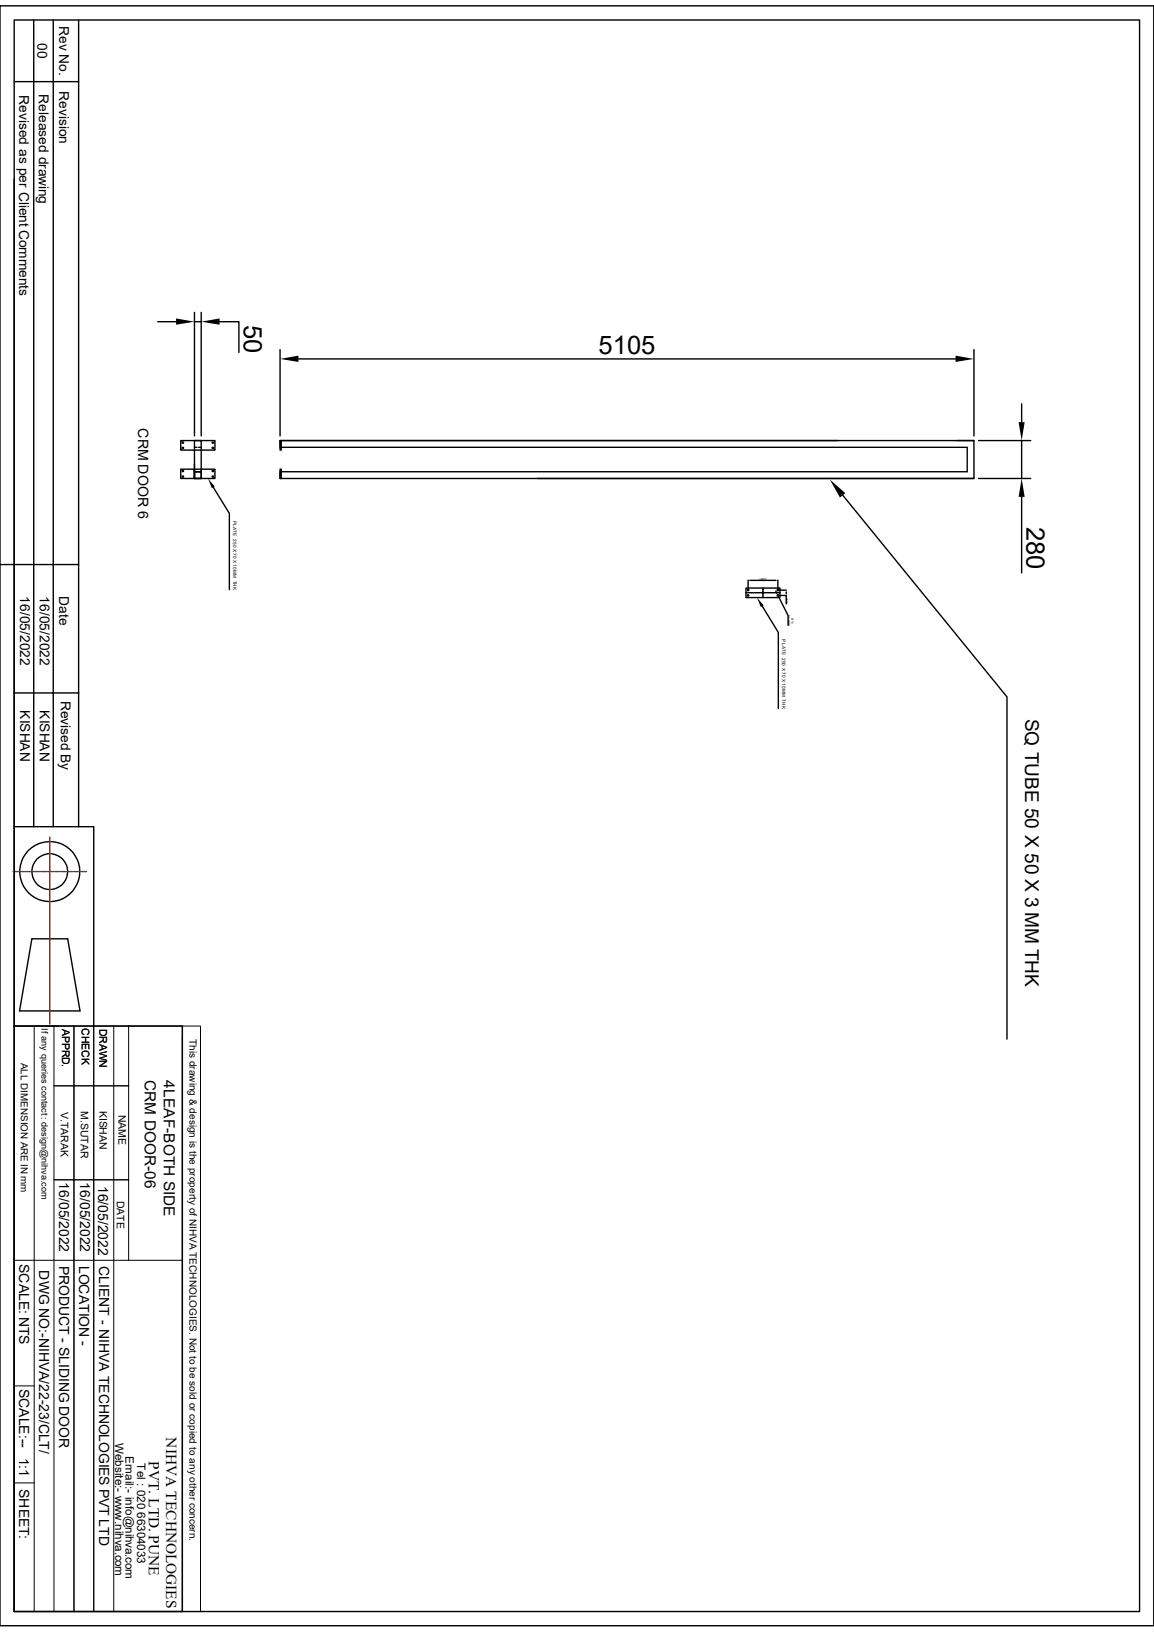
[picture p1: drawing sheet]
<svg xmlns="http://www.w3.org/2000/svg" width="210mm" height="297mm" viewBox="0 0 210 297" stroke-linecap="round" stroke-linejoin="round" font-family="sans-serif">
<g fill="none" stroke="#000" stroke-width=".25">
<path d="M0 1.1h210v294.8h-210zM2.6 3.6h204.8v289.7h-204.8zM2.6 14.9h11.7M6.1 3.6v146.9M9.7 3.6v146.9M14.3 3.6v146.9M2.6 32.6v117.9h14.5v36.2M28.7 58.5h3.3M35.4 56.9v22.4M35.4 58.5h1.2M36.6 56.9v22.4M40 58.5h3.5v5.6"/>
<path d="M51 63.6v15.7M54.3 65.3h119.6M177.2 63.6v15.7M185.9 73.5v3.3M32.9 80.2h6.2v1.7h-6.2zM32.9 85.4h6.2v1.7h-6.2zM33.1 80.5h.3v.1l-.1 .1zM33.1 81.4h.3v.2l-.1 .1zM33.1 85.6h.3v.2l-.1 .1zM33.1 86.7h.3v.1l-.1 .1zM35.4 81.4h.5M35.4 84.5v2.6v-1.7v1.7h1.2v-1.7"/>
<path d="M35.4 80.2h1.2v6.9h-1.2zM36.2 81.4h.4M36.6 85.9h-1.2M38.6 81.4h.3v.2l-.2 .1zM38.6 80.5h.3v.1l-.2 .1zM38.6 86.7h.3v.1l-.2 .1zM38.6 85.6h.3v.2l-.2 .1zM38.8 88.7l2.9 4.7v13.9M51 80.2h.2v1.7h-.2zM51 85.4h.2v1.7h-.2zM51.2 80.2h126v6.9h-126.2v-1.2M51.2 81.4h124.8v4.5h-124.8"/>
<path d="M97.8 87.1h79.4M152.5 80.2h-101.5v1.2M153.4 90.1l29.9 36.7v62.3M174.1 80.2h3.1M178.1 80.2h9.5M178.1 87.1h9.5M185.9 80.2v6.9M185.9 90.4v13.9M0 102.7h14.3M135.8 107h6.1v1.8h-6.1zM135.8 107.9h.2M136 107.3h.3v.1l-.2 .1z"/>
<path d="M136 108.3h.3v.1l-.2 .1zM136.1 107.9h.3M136.1 105.6v1.8M136.5 107.9h.3M136.5 105.6h4.7M136.9 107.9h.6M137.6 107.9h.3M138 107.9h.3M138.3 107.9h.7M138.7 110.3l2.9 4.8v13.8M138.9 107v.3M138.9 107.4v.3"/>
<path d="M138.9 107.7v.3M138.9 108.1v.7M139.1 107.9h.3M139.4 107.9h.3M139.8 107.9h.3M140.2 107.9h.6M140.9 107.9h.3M141.2 107.6l.2 .3M141.3 107.9h.3M141.4 108.3h.3v.1l-.1 .1zM141.4 107.3h.3v.1l-.1 .1zM141.5 108.2l.1 .3"/>
<path d="M141.6 105.6v1.8M141.6 107.4h1.5M141.6 108.4h1.5v1.5M141.7 107.9h.2M141.8 108.8l1.6 3.2v1.8M143.1 107.8v.2M2.6 126.1h11.7M2.6 150.5v36.2M5.8 170.9h6.5l2.3 13.1h-11zM2.6 186.7h30.6v106.6h-30.6zM2.6 194.8v98.5M9.8 197.6h13.6"/>
<path d="M9.8 214.7h13.6"/>
<circle cx="9.1" cy="158.6" r="5.5"/>
<circle cx="9.1" cy="158.6" r="3.3"/>
</g>
<g fill="#000">
<path d="M32 58l3.4 .5-3.4 .6zM36.6 58.5l3.4-.5v1.1zM51 65.3l3.3-.6v1.2zM173.9 64.7l3.3 .6-3.3 .6zM185.4 76.8h1.1l-.6 3.4zM37.8 87.1l1.3 1.4-.5 .4zM151 87.2l2.8 2.5-.9 .9zM185.9 87.1l.6 3.3h-1.1zM136.1 105.6h.4v.1zM137.8 108.8l1.2 1.4-.5 .3zM141.2 105.6h.4l-.4 .1zM141.3 107.9h.1l.1 .3z"/>
<path d="M141.6 108.5l.3 .3-.1 .1zM143.1 107.4v.4h-.1zM143 108h.1v.4z"/>
</g>
<path d="M2.6 186.7h30.6M6.2 186.7v106.6M9.8 186.7v106.6M13.5 186.7v106.6M17.1 186.7v106.6M20.7 186.7v106.6M23.4 186.7v42.7M33.2 186.7h3.3v106.6h-3.3zM33.2 188.6v104.7M2.6 229.4h30.6M2.6 252.2h3.6M2.6 269.9h3.6" fill="none" stroke="#000" stroke-width=".18"/>
<g fill="none" stroke="#f00" stroke-width=".25">
<path d="M2.4 158.6h.8M3.3 158.6h.2M3.6 158.6h.8M4.6 158.6h.1M4.9 158.6h.8M5.8 158.6h.2M6.1 158.6h.8M7.1 158.6h.1M7.4 158.6h.8M8.3 158.6h.2M8.7 158.6h.7M9.1 152.4v.4"/>
<path d="M9.1 153v.1M9.1 153.3v.8M9.1 154.2v.2M9.1 154.5v.8M9.1 155.5v.1M9.1 155.8v.7M9.1 156.7v.2M9.1 157.1v.7M9.1 158v.2M9.1 158.3v.8M9.1 159.3v.1M9.1 159.6v.8"/>
<path d="M9.6 158.6h.2M9.9 158.6h.8M10.9 158.6h.1M11.2 158.6h.8M12.1 158.6h.2M12.4 158.6h.8M13.4 158.6h.1M13.7 158.6h.8M14.6 158.6h.2M14.9 158.6h.8M9.1 160.5v.2M9.1 160.8v.8"/>
<path d="M9.1 161.8v.1M9.1 162.1v.8M9.1 163v.2M9.1 163.3v.8M9.1 164.3v.1M9.1 164.6v.8M9.1 165.5v.2M9.1 165.8v.8M9.1 166.8v.1M9.1 167.1v.8M9.1 168v.2M9.1 168.4v.7"/>
<path d="M9.1 169.3v.2M9.1 169.6v.8M9.1 170.6v.1M9.1 170.9v.8M9.1 171.8v.2M9.1 172.1v.8M9.1 173.1v.1M9.1 173.4v.8M9.1 174.3v.2M9.1 174.6v.8M9.1 175.6v.1M9.1 175.9v.8"/>
<path d="M9.1 176.8v.2M9.1 177.2v.7M9.1 178.1v.2M9.1 178.4v.8M9.1 179.4v.1M9.1 179.7v.8M9.1 180.6v.2M9.1 180.9v.8M9.1 181.9v.1M9.1 182.2v.8M9.1 183.1v.2M9.1 183.4v.8"/>
<path d="M9.1 184.4v.1M9.1 184.7v.8M9.1 185.6v.2M9.1 185.9v.5"/>
</g>
<g font-size="4.7">
<text x="44.4" y="59.2" transform="rotate(90 44.4 59.2)">50</text>
<text x="108.9" y="64.4">5105</text>
<text x="186.8" y="95.9" transform="rotate(90 186.8 95.9)">280</text>
</g>
<text font-size="3.5" x="186.6" y="130.8" transform="rotate(90 186.6 130.8)">SQ TUBE 50 X 50 X 3 MM THK</text>
<g font-size="2.8">
<text x="26.4" y="196.6" transform="rotate(90 26.4 196.6)">CRM DOOR-06</text>
<text x="29.8" y="196.6" transform="rotate(90 29.8 196.6)">4LEAF-BOTH SIDE</text>
<text x="30.3" y="261.6" transform="rotate(90 30.3 261.6)">NIHVA TECHNOLOGIES</text>
<text x="27.1" y="265.9" transform="rotate(90 27.1 265.9)">PVT. LTD. PUNE</text>
</g>
<text font-size="2.6" x="25.1" y="77.9" transform="rotate(90 25.1 77.9)">CRM DOOR 6</text>
<g font-size="2.5">
<text x="10.8" y="4.7" transform="rotate(90 10.8 4.7)">Rev No.</text>
<text x="6.8" y="7.8" transform="rotate(90 6.8 7.8)">00</text>
<text x="3.5" y="17.3" transform="rotate(90 3.5 17.3)">Revised as per Client Comments</text>
<text x="7.1" y="17.1" transform="rotate(90 7.1 17.1)">Released drawing</text>
<text x="10.8" y="16.6" transform="rotate(90 10.8 16.6)">Revision</text>
<text x="3.7" y="108.5" transform="rotate(90 3.7 108.5)">16/05/2022</text>
<text x="7.2" y="108.5" transform="rotate(90 7.2 108.5)">16/05/2022</text>
<text x="10.8" y="108.5" transform="rotate(90 10.8 108.5)">Date</text>
<text x="3.7" y="129.3" transform="rotate(90 3.7 129.3)">KISHAN</text>
<text x="7.2" y="129.3" transform="rotate(90 7.2 129.3)">KISHAN</text>
<text x="11" y="127.5" transform="rotate(90 11 127.5)">Revised By</text>
<text x="10.8" y="215.2" transform="rotate(90 10.8 215.2)">16/05/2022</text>
<text x="14.6" y="215.2" transform="rotate(90 14.6 215.2)">16/05/2022</text>
<text x="17.9" y="215.8" transform="rotate(90 17.9 215.8)">16/05/2022</text>
<text x="3.5" y="230" transform="rotate(90 3.5 230)">SCALE: NTS</text>
<text x="7.2" y="231.2" transform="rotate(90 7.2 231.2)">DWG NO:-NIHVA/22-23/CLT/</text>
<text x="10.8" y="230.3" transform="rotate(90 10.8 230.3)">PRODUCT - SLIDING DOOR</text>
<text x="14.4" y="230.3" transform="rotate(90 14.4 230.3)">LOCATION -</text>
<text x="18" y="230.4" transform="rotate(90 18 230.4)">CLIENT - NIHVA TECHNOLOGIES PVT LTD</text>
<text x="3.5" y="252.7" transform="rotate(90 3.5 252.7)">SCALE:--</text>
<text x="3.5" y="265.3" transform="rotate(90 3.5 265.3)">1:1</text>
<text x="3.5" y="271" transform="rotate(90 3.5 271)">SHEET:</text>
</g>
<g font-size="2.1">
<text x="21" y="262.6" transform="rotate(90 21 262.6)">Website:- www.nihva.com</text>
<text x="22.9" y="265" transform="rotate(90 22.9 265)">Email:- info@nihva.com</text>
<text x="25" y="266.3" transform="rotate(90 25 266.3)">Tel : 020 66304033</text>
</g>
<g font-size="1.9">
<text x="11.3" y="187.2" transform="rotate(90 11.3 187.2)">APPRD.</text>
<text x="14.9" y="187.1" transform="rotate(90 14.9 187.1)">CHECK</text>
<text x="18.1" y="187.2" transform="rotate(90 18.1 187.2)">DRAWN</text>
<text x="11.1" y="202.4" transform="rotate(90 11.1 202.4)">V.TARAK</text>
<text x="14.7" y="202.2" transform="rotate(90 14.7 202.2)">M.SUTAR</text>
<text x="18.1" y="202.1" transform="rotate(90 18.1 202.1)">KISHAN</text>
<text x="21.6" y="202.9" transform="rotate(90 21.6 202.9)">NAME</text>
<text x="21.3" y="218.5" transform="rotate(90 21.3 218.5)">DATE</text>
</g>
<g font-size="1.8">
<text x="34.5" y="189.1" transform="rotate(90 34.5 189.1)">This drawing &amp; design is the property of NIHVA TECHNOLOGIES. Not to be sold or copied to any other concern.</text>
<text x="3.8" y="193.4" transform="rotate(90 3.8 193.4)">ALL DIMENSION ARE IN mm</text>
</g>
<text font-size="1.7" x="7.5" y="187.2" transform="rotate(90 7.5 187.2)">If any queries contact : design@nihva.com</text>
<g font-size=".8">
<text x="42.4" y="94.7" transform="rotate(90 42.4 94.7)">PLATE 250 X 70 X 10 MM THK</text>
<text x="142.3" y="116.4" transform="rotate(90 142.3 116.4)">PLATE 250 X 70 X 10 MM THK</text>
</g>
<g font-size=".5">
<text x="138.1" y="105.6">=220=</text>
<text x="143.1" y="108.7" transform="rotate(90 143.1 108.7)">=40=</text>
<text x="143.4" y="112" transform="rotate(90 143.4 112)">04 NOS</text>
<text x="144.1" y="112.5" transform="rotate(90 144.1 112.5)">Ø13</text>
</g>
</svg>
